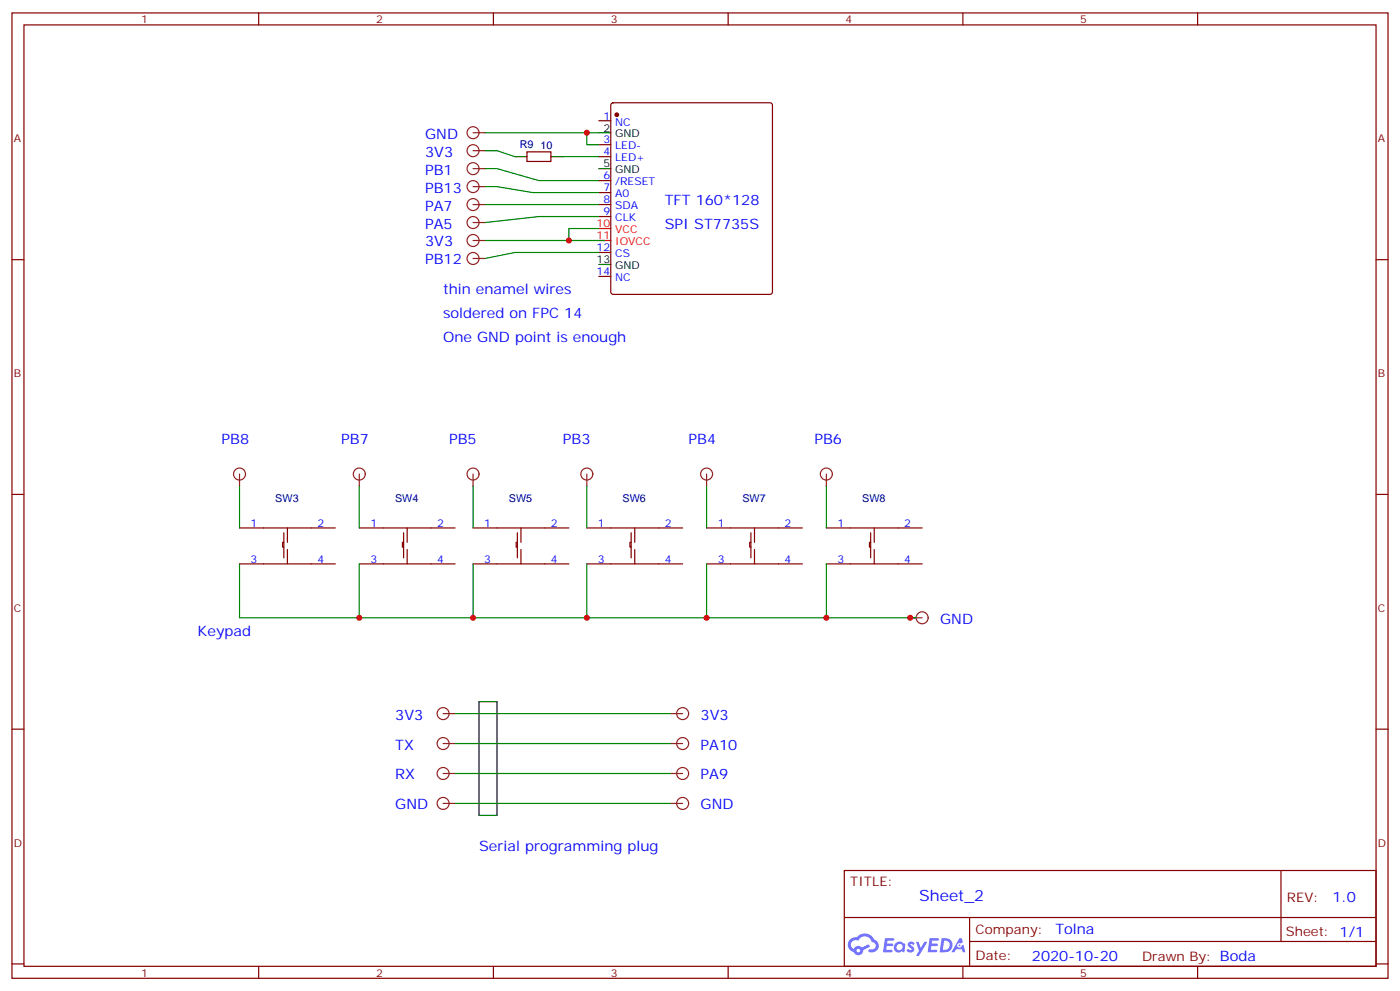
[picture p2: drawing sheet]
<svg xmlns="http://www.w3.org/2000/svg" width="412mm" height="292mm" viewBox="0 0 412 292" stroke-linecap="round" stroke-linejoin="round" font-family="sans-serif">
<g fill="none" stroke="#870000" stroke-width=".35">
<path d="M3.5 3.8h405.4v284.3h-405.4zM7.1 7.3h398.2v277.3h-398.2zM76.2 3.8v3.5M145.3 3.8v3.5M214.5 3.8v3.5M283.6 3.8v3.5M352.8 3.8v3.5M3.5 76.5h3.6M405.3 76.5h3.6M3.5 145.6h3.6M405.3 145.6h3.6M3.5 214.8h3.6"/>
<path d="M405.3 214.8h3.6M248.7 256.4h156.6v28.2h-156.6zM377.3 256.4v20.9M248.7 270.2h156.5M285.6 277.3h119.6M285.6 270.2v14.2M3.5 283.9h3.6M76.2 284.6v3.5M145.3 284.6v3.5M214.5 284.6v3.5M283.6 284.6v3.5M352.8 284.6v3.5"/>
<path d="M405.3 283.9h3.6"/>
</g>
<g fill="#5487ff">
<path d="M267.7 277.6a1.22 1.22 0 0 1 1.7 .2l-.4 .6a.47 .47 0 0 0-.3-.4 .47 .47 0 0 0-.5 .2l.1 .2a1.14 1.14 0 0 1 .8 1.8 1.14 1.14 0 0 1-1.9 0l-.2-.2 .5-.6 .7 .5a.29 .29 0 0 0 .3-.3 .29 .29 0 0 0-.2-.3 1.04 1.04 0 0 1-.6-1.7z"/>
<path d="M260.7 276.3h2.4l.3 .2-.2 .5-1.8 .1-.1 .8h1.5l.3 .4-.3 .4h-1.6l-.2 1.1h1.7l.2 .3-.2 .3-2.6 .1z"/>
<path d="M273.8 276.3h2.4l.3 .2-.1 .5-1.8 .1-.2 .8h1.6l.3 .4-.4 .4h-1.6l-.1 1.1h1.7l.2 .3-.2 .3-2.6 .1z"/>
<path d="M282.6 276.3h.7l.3 1.3-.6 .3a.69 .69 0 0 0-1 .3 .69 .69 0 0 0 .4 .9 .69 .69 0 0 0 .9-.6l.5-.2 .6 2.2h-.8l-.2-.9h-1.8l-.5 .9h-.8z"/>
<path d="M269.8 277.4h.8l.6 1.8 1.1-1.8h.9l-2.6 4.2h-.8l.9-1.5z"/>
<path d="M277.4 276.3l-.6 4.2h1.3a2.11 2.11 0 0 0 2.5-2.1 2.11 2.11 0 0 0-2.5-2.1zM278.1 277.1a1.39 1.39 0 0 1 1.7 1.4 1.39 1.39 0 0 1-1.8 1.3h-.3z"/>
<path d="M263.7 277.9a1.54 1.54 0 0 0-.1 2.2 1.54 1.54 0 0 0 2.2 .1l.6 .3 .3-2.3-.2-.3h-.4a1.49 1.49 0 0 0-2.4 0zM264 278.9a.94 .94 0 0 1 1.8 0 .94 .94 0 0 1-1.8 0z"/>
<path d="M250.4 276.7a2.18 2.18 0 0 0 1.1 3.7 1.44 1.44 0 0 0 1.6 .9 1.44 1.44 0 0 0 1.2-1.4l2-1.1-.5-.7-1.9 1a1.47 1.47 0 0 0-2.4 .4 1.39 1.39 0 0 1-.7-1.9 1.39 1.39 0 0 1 2-.5 2.12 2.12 0 0 1 2.2-1.3 2.12 2.12 0 0 1 1.9 1.7 1.14 1.14 0 0 1 1.1 1.4 1.14 1.14 0 0 1-1.7 .7 .43 .43 0 0 0-.5 .4 .43 .43 0 0 0 .4 .5 1.98 1.98 0 0 0 2.5-1.2 1.98 1.98 0 0 0-1.2-2.6 3.1 3.1 0 0 0-5.3-.6l-.9 .1zM252.3 280a.55 .55 0 0 1 1.1 0 .55 .55 0 0 1-1.1 0z"/>
<circle cx="282.6" cy="278.4" r=".26"/>
</g>
<g fill="none" stroke="#870000" stroke-width=".35">
<path d="M176.4 35.6h3.5M180.2 30.5l.4-.2h46.2l.5 .2 .2 .5v55l-.2 .5-.5 .2h-46.2l-.5-.2-.2-.5v-55zM155.2 44.7h7.1v2.9h-7.1zM176.4 56.7h3.5M176.4 53.2h3.5M176.4 46.1h3.5M176.4 42.6h3.5M176.4 74.4h3.5M176.4 63.8h3.5M176.4 60.3h3.5M176.4 81.4h3.5M70.6 155.5h28.2"/>
<path d="M83.6 159.7h-.3v1.4h.3M83.6 156.9v7.4M84.7 155.5v4.2M105.8 155.5h28.3M118.9 159.7h-.4v1.4h.4M118.9 156.9v7.4M119.9 155.5v4.2M139.3 155.5h28.3M152.4 159.7h-.4v1.4h.4M152.4 156.9v7.4M153.5 155.5v4.2M172.9 155.5h28.2"/>
<path d="M185.9 159.7h-.3v1.4h.3M185.9 156.9v7.4M187 155.5v4.2M208.1 155.5h28.3M221.2 159.7h-.4v1.4h.4M221.2 156.9v7.4M222.2 155.5v4.2M243.4 155.5h28.2M256.5 159.7h-.4v1.4h.4M256.5 156.9v7.4M257.5 155.5v4.2M70.6 166.1h28.2"/>
<path d="M84.7 161.9v4.2M105.8 166.1h28.3M119.9 161.9v4.2M139.3 166.1h28.3M153.5 161.9v4.2M172.9 166.1h28.2M187 161.9v4.2M208.1 166.1h28.3M222.2 161.9v4.2M243.4 166.1h28.2M257.5 161.9v4.2"/>
</g>
<path d="M176.4 39.1h3.5M151.7 46.1h3.5M162.3 46.1h3.5M176.4 49.7h3.5M176.4 77.9h3.5M141.1 206.7h5.3v33.5h-5.3z" fill="none" stroke="#000" stroke-width=".35"/>
<path d="M176.4 70.8h3.5M176.4 67.3h3.5" fill="none" stroke="#f00" stroke-width=".35"/>
<circle cx="181.7" cy="33.8" r=".53" fill="#870000" stroke="#870000" stroke-width=".35"/>
<g fill="none" stroke="#8c2424" stroke-width=".35">
<path d="M139.3 39.1h3.6M139.3 49.7h3.6M139.3 55h3.6M139.3 44.4h3.6M139.3 76.1h3.6M139.3 60.3h3.6M139.3 65.5h3.6M139.3 70.8h3.6M70.6 139.6v3.6M105.8 139.6v3.6M139.3 139.6v3.6M172.9 139.6v3.6"/>
<path d="M208.1 139.6v3.6M243.4 139.6v3.6M268.1 182h3.5M130.5 210.2h3.6M130.5 219h3.6M197.6 210.2h3.5M197.6 219h3.5M130.5 227.8h3.6M130.5 236.6h3.6M197.6 227.8h3.5M197.6 236.6h3.5"/>
<circle cx="139.3" cy="39.1" r="1.76"/>
<circle cx="139.3" cy="49.7" r="1.76"/>
<circle cx="139.3" cy="44.4" r="1.76"/>
<circle cx="139.3" cy="55" r="1.76"/>
<circle cx="139.3" cy="76.1" r="1.76"/>
<circle cx="139.3" cy="65.5" r="1.76"/>
<circle cx="139.3" cy="70.8" r="1.76"/>
<circle cx="139.3" cy="60.3" r="1.76"/>
<circle cx="70.6" cy="139.6" r="1.76"/>
<circle cx="105.8" cy="139.6" r="1.76"/>
<circle cx="139.3" cy="139.6" r="1.76"/>
<circle cx="172.9" cy="139.6" r="1.76"/>
<circle cx="208.1" cy="139.6" r="1.76"/>
<circle cx="243.4" cy="139.6" r="1.76"/>
<circle cx="271.6" cy="182" r="1.76"/>
<circle cx="130.5" cy="219" r="1.76"/>
<circle cx="130.5" cy="210.2" r="1.76"/>
<circle cx="201.1" cy="210.2" r="1.76"/>
<circle cx="201.1" cy="219" r="1.76"/>
<circle cx="130.5" cy="227.8" r="1.76"/>
<circle cx="130.5" cy="236.6" r="1.76"/>
<circle cx="201.1" cy="227.8" r="1.76"/>
<circle cx="201.1" cy="236.6" r="1.76"/>
</g>
<g fill="none" stroke="#008700" stroke-width=".35">
<path d="M142.9 39.1h30M176.4 39.1h-3.5v3.5h3.5M142.9 44.4h3.5l5.3 1.7M142.9 49.7h3.5l12.3 3.5h17.7M142.9 55h3.5l10.6 1.7h19.4M165.8 46.1h10.6M142.9 60.3h33.5M167.6 70.8h10.6M176.4 63.8h-17.7l-15.8 1.7M176.4 67.3h-8.8v3.5h-24.7M176.4 74.4h-24.7l-8.8 1.7M70.6 143.2v12.3"/>
<path d="M105.8 143.2v12.3M139.3 143.2v12.3M172.9 143.2v12.3M208.1 143.2v12.3M243.4 143.2v12.3M70.6 166.1v15.9h199.3M105.8 166.1v15.9M139.3 166.1v15.9M172.9 166.1v15.9M208.1 166.1v15.9M243.4 166.1v15.9M134.1 219h63.5"/>
<path d="M134.1 210.2h63.5M134.1 227.8h63.5M134.1 236.6h63.5"/>
</g>
<g fill="#c00">
<circle cx="172.9" cy="39.1" r=".88"/>
<circle cx="167.6" cy="70.8" r=".88"/>
<circle cx="268.1" cy="182" r=".88"/>
<circle cx="105.8" cy="182" r=".88"/>
<circle cx="139.3" cy="182" r=".88"/>
<circle cx="172.9" cy="182" r=".88"/>
<circle cx="208.1" cy="182" r=".88"/>
<circle cx="243.4" cy="182" r=".88"/>
</g>
<text font-size="4.6" fill="#00f" x="270.8" y="265.4">Sheet_2</text>
<g font-size="4.2" fill="#00f">
<text x="125.2" y="40.9">GND</text>
<text x="125.2" y="46.1">3V3</text>
<text x="125.2" y="51.4">PB1</text>
<text x="125.2" y="56.7">PB13</text>
<text x="125.2" y="62">PA7</text>
<text x="195.8" y="60.3">TFT 160*128</text>
<text x="125.2" y="67.3">PA5</text>
<text x="195.8" y="67.3">SPI ST7735S</text>
<text x="125.2" y="72.6">3V3</text>
<text x="125.2" y="77.9">PB12</text>
<text x="130.5" y="86.7">thin enamel wires</text>
<text x="130.5" y="93.8">soldered on FPC 14</text>
<text x="130.5" y="100.8">One GND point is enough</text>
<text x="65.3" y="130.8">PB8</text>
<text x="100.5" y="130.8">PB7</text>
<text x="132.3" y="130.8">PB5</text>
<text x="165.8" y="130.8">PB3</text>
<text x="202.8" y="130.8">PB4</text>
<text x="239.9" y="130.8">PB6</text>
<text x="276.9" y="183.7">GND</text>
<text x="58.2" y="187.3">Keypad</text>
<text x="116.4" y="211.9">3V3</text>
<text x="206.4" y="211.9">3V3</text>
<text x="116.4" y="220.8">TX</text>
<text x="206.4" y="220.8">PA10</text>
<text x="116.4" y="229.6">RX</text>
<text x="206.4" y="229.6">PA9</text>
<text x="116.4" y="238.4">GND</text>
<text x="206.4" y="238.4">GND</text>
<text x="141.1" y="250.8">Serial programming plug</text>
<text x="392.5" y="265.7">1.0</text>
<text x="310.9" y="275.2">Tolna</text>
<text x="304" y="283">2020-10-20</text>
</g>
<g font-size="3.9" fill="#800">
<text x="250.5" y="261">TITLE:</text>
<text x="379.1" y="265.7">REV:</text>
<text x="287.4" y="275.2">Company:</text>
<text x="378.7" y="275.8">Sheet: 1/1</text>
<text x="287.4" y="282.9">Date:</text>
<text x="336.4" y="282.9">Drawn By: Boda</text>
</g>
<g font-size="3.2" fill="#800">
<text x="41.6" y="6.8">1</text>
<text x="110.8" y="6.8">2</text>
<text x="179.9" y="6.8">3</text>
<text x="249.1" y="6.8">4</text>
<text x="318.2" y="6.8">5</text>
<text x="4.1" y="41.9">A</text>
<text x="405.9" y="41.9">A</text>
<text x="4.1" y="111.1">B</text>
<text x="405.9" y="111.1">B</text>
<text x="4.1" y="180.2">C</text>
<text x="405.9" y="180.2">C</text>
<text x="4.1" y="249.3">D</text>
<text x="405.9" y="249.3">D</text>
<text x="41.6" y="287.6">1</text>
<text x="110.8" y="287.6">2</text>
<text x="179.9" y="287.6">3</text>
<text x="249.1" y="287.6">4</text>
<text x="318.2" y="287.6">5</text>
</g>
<g font-size="3.2" fill="#00f">
<text x="177.7" y="35.2">1</text>
<text x="181.2" y="37">NC</text>
<text x="177.7" y="45.8">4</text>
<text x="177.7" y="42.3">3</text>
<text x="181.2" y="47.6">LED+</text>
<text x="181.2" y="44">LED-</text>
<text x="177.7" y="52.8">6</text>
<text x="177.7" y="59.9">8</text>
<text x="177.7" y="56.4">7</text>
<text x="181.2" y="58.1">A0</text>
<text x="181.2" y="54.6">/RESET</text>
<text x="177.7" y="63.4">9</text>
<text x="181.2" y="65.2">CLK</text>
<text x="181.2" y="61.7">SDA</text>
<text x="175.7" y="74">12</text>
<text x="181.2" y="75.8">CS</text>
<text x="175.7" y="81.1">14</text>
<text x="181.2" y="82.8">NC</text>
<text x="73.8" y="155.2">1</text>
<text x="93.5" y="155.2">2</text>
<text x="109.1" y="155.2">1</text>
<text x="128.8" y="155.2">2</text>
<text x="142.6" y="155.2">1</text>
<text x="162.3" y="155.2">2</text>
<text x="176.1" y="155.2">1</text>
<text x="195.8" y="155.2">2</text>
<text x="211.4" y="155.2">1</text>
<text x="231.1" y="155.2">2</text>
<text x="246.7" y="155.2">1</text>
<text x="266.3" y="155.2">2</text>
<text x="73.8" y="165.7">3</text>
<text x="93.5" y="165.7">4</text>
<text x="109.1" y="165.7">3</text>
<text x="128.8" y="165.7">4</text>
<text x="142.6" y="165.7">3</text>
<text x="162.3" y="165.7">4</text>
<text x="176.1" y="165.7">3</text>
<text x="195.8" y="165.7">4</text>
<text x="211.4" y="165.7">3</text>
<text x="231.1" y="165.7">4</text>
<text x="246.7" y="165.7">3</text>
<text x="266.3" y="165.7">4</text>
</g>
<g font-size="3.2">
<text x="177.7" y="38.7">2</text>
<text x="181.2" y="40.5">GND</text>
<text x="177.7" y="49.3">5</text>
<text x="181.2" y="51.1">GND</text>
<text x="175.7" y="77.5">13</text>
<text x="181.2" y="79.3">GND</text>
</g>
<g font-size="3.2" fill="#000080">
<text x="153.1" y="43.7">R9</text>
<text x="159.2" y="43.8">10</text>
<text x="81.1" y="147.7">SW3</text>
<text x="116.4" y="147.7">SW4</text>
<text x="149.9" y="147.7">SW5</text>
<text x="183.4" y="147.7">SW6</text>
<text x="218.7" y="147.7">SW7</text>
<text x="254" y="147.7">SW8</text>
</g>
<g font-size="3.2" fill="#f00">
<text x="175.7" y="70.5">11</text>
<text x="175.7" y="67">10</text>
<text x="181.2" y="68.7">VCC</text>
<text x="181.2" y="72.2">IOVCC</text>
</g>
</svg>
